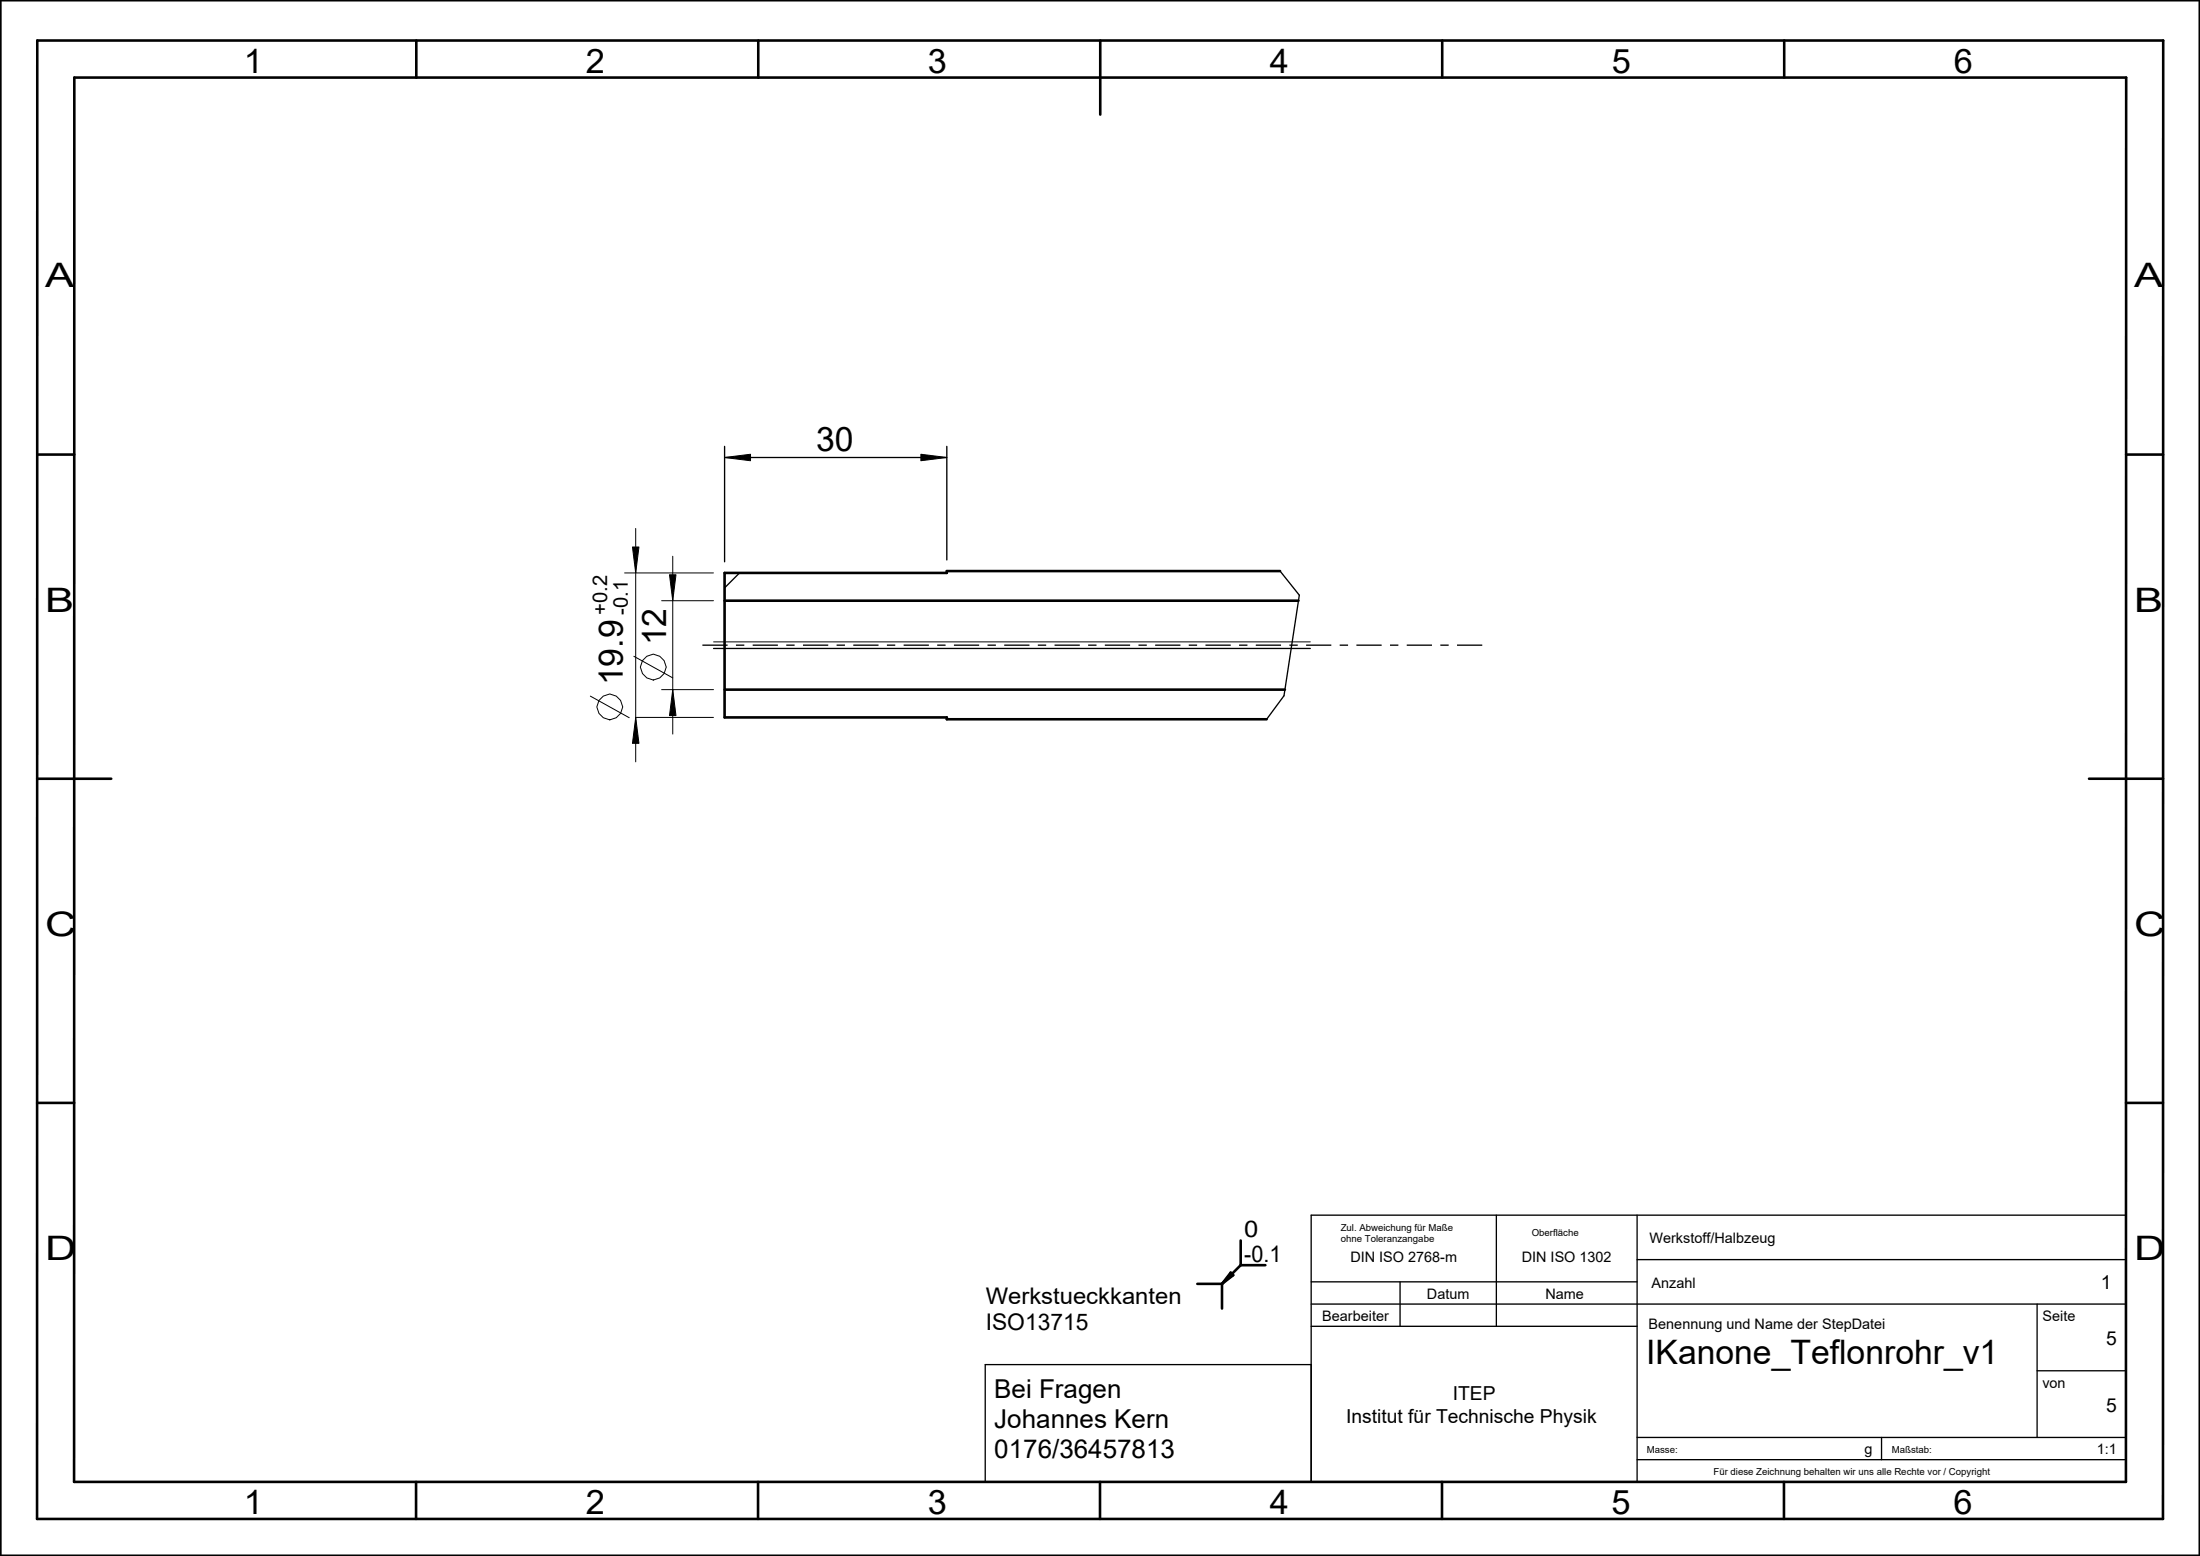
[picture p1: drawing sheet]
<svg xmlns="http://www.w3.org/2000/svg" width="297mm" height="210mm" viewBox="0 0 297 210" stroke-linecap="round" stroke-linejoin="round" font-family="sans-serif">
<path d="M99.8 77.3l-2 2M172.8 77.1l2.6 3.2-2.1 13.6-2.3 3.2" fill="none" stroke="#000" stroke-width=".18"/>
<path d="M0 0h297v210h-297zM172.8 77.1h-45v.2h-30v19.5h30v.3h43.2M97.8 93.1h75.7M97.8 81.1h77.5" fill="none" stroke="#000" stroke-width=".35"/>
<!-- layer: 0 -->
<path d="M166.1 171.8l.4 .3-1.5 1.2z" fill="#000"/>
<path d="M166.1 171.8l.4 .3-1.5 1.2z" fill="none" stroke="#000" stroke-width=".14"/>
<g fill="none" stroke="#000" stroke-width=".35">
<path d="M0 0h297v210h-297zM5 5.5h287v199.5h-287zM10 10.5h277v189.5h-277zM56.2 5.5v5M102.4 5.5v5M148.5 5.5v10M194.7 5.5v5M240.9 5.5v5M5 61.3h5M287 61.3h5M5 105.1h10M282 105.1h10"/>
<path d="M5 148.8h5M287 148.8h5M161.6 173.3h3.4M165 173.3v3.3M166.1 171.8l.4 .3-1.5 1.2zM167.5 170.8h3.3M167.5 167.4v3.4M167.5 170.8l-2.5 2.5M56.2 200v5M102.3 200v5M148.5 200v5M194.7 200v5"/>
<path d="M240.8 200v5M297 210h.1"/>
</g>
<g fill="none" stroke="#000" stroke-width=".18">
<path d="M177 173h44M177 176h110M177 179h44M189 173v6M202 164v15M221 170h66M221 164v36M275 176v18M177 184.2h-44v15.8h154v-36h-110v36M221 194h66M221 197h66M254 194v3"/>
<path d="M275 185h12"/>
</g>
<!-- layer: 00_START_PLANES_CSYS -->
<path d="M96.3 87.5h80.6" fill="none" stroke="#000" stroke-width=".18"/>
<path d="M96.3 86.6h80.6" fill="none" stroke="#000" stroke-width=".14"/>
<!-- layer: 02_ALL_AXES -->
<g fill="none" stroke="#000" stroke-width=".18">
<path d="M94.8 87.1h3.4M99.4 87.1h1.1M101.6 87.1h3.4M106.1 87.1h1.2M108.4 87.1h3.4M112.9 87.1h1.2M115.2 87.1h3.4M119.7 87.1h1.2M122 87.1h3.4M126.5 87.1h1.2M128.8 87.1h3.4M133.3 87.1h1.1"/>
<path d="M135.6 87.1h3.4M140.1 87.1h1.1M142.4 87.1h3.4M146.9 87.1h1.1M149.2 87.1h3.4M153.7 87.1h1.1M155.9 87.1h3.5M160.5 87.1h1.1M162.7 87.1h3.4M167.3 87.1h1.1M169.5 87.1h3.4M174.1 87.1h1.1"/>
<path d="M176.3 87.1h3.4M180.9 87.1h1.1M183.1 87.1h3.4M187.7 87.1h1.1M189.9 87.1h3.4M194.4 87.1h1.2M196.7 87.1h3.4"/>
</g>
<!-- layer: 51_ALL_DIMS -->
<path d="M85.4 73.8h.9l-.5 3.5zM97.8 61.7l3.5-.4v.9zM124.3 61.3l3.5 .4-3.5 .5zM85.8 96.8l.5 3.5h-.9zM90.8 93.1l.5 3.5h-.9zM90.4 77.6h.9l-.5 3.5z" fill="#000"/>
<g fill="none" stroke="#000" stroke-width=".14">
<path d="M84.3 77.3h12M85.4 73.8h.9l-.5 3.5zM85.8 71.3v31.5M90.4 77.6h.9l-.5 3.5zM90.8 75.1v24M97.8 61.7l3.5-.4v.9zM124.3 61.3l3.5 .4-3.5 .5zM79.7 93.9l5.2 3M85.6 88.6l5.2 2.9M85.8 96.8l.5 3.5h-.9zM85.8 96.8h10.5M89.3 93.1h7"/>
<path d="M89.3 81.1h7M90.8 93.1l.5 3.5h-.9z"/>
<circle cx="82.3" cy="95.4" r="1.72"/>
<circle cx="88.2" cy="90.1" r="1.72"/>
</g>
<path d="M97.8 60.2v15.6M97.8 61.7h30M127.8 60.2v15.4" fill="none" stroke="#000" stroke-width=".18"/>
<g font-size="4.6">
<text x="32.9" y="9.8">1</text>
<text x="79.1" y="9.8">2</text>
<text x="125.3" y="9.8">3</text>
<text x="171.4" y="9.8">4</text>
<text x="217.6" y="9.8">5</text>
<text x="263.8" y="9.8">6</text>
<text x="6.1" y="38.8">A</text>
<text x="288.1" y="38.8">A</text>
<text x="110.2" y="60.9">30</text>
<text x="6.1" y="82.5">B</text>
<text x="288.1" y="82.5">B</text>
<text x="89.9" y="87.1" transform="rotate(-90 89.9 87.1)">12</text>
<text x="84.1" y="92.5" transform="rotate(-90 84.1 92.5)">19.9</text>
<text x="6.1" y="126.3">C</text>
<text x="288.1" y="126.3">C</text>
<text x="6.1" y="170">D</text>
<text x="288.1" y="170">D</text>
<text x="222.2" y="184.1">IKanone_Teflonrohr_v1</text>
<text x="32.9" y="204.3">1</text>
<text x="79.1" y="204.3">2</text>
<text x="125.2" y="204.3">3</text>
<text x="171.4" y="204.3">4</text>
<text x="217.6" y="204.3">5</text>
<text x="263.7" y="204.3">6</text>
</g>
<g font-size="3.5">
<text x="134.2" y="188.6">Bei Fragen</text>
<text x="134.2" y="192.7">Johannes Kern</text>
<text x="134.2" y="196.7">0176/36457813</text>
</g>
<g font-size="3.1">
<text x="168" y="166.9">0</text>
<text x="168" y="170.3">-0.1</text>
<text x="133.1" y="176">Werkstueckkanten</text>
<text x="133.1" y="179.6">ISO13715</text>
</g>
<g font-size="2.7">
<text x="82" y="83" transform="rotate(-90 82 83)">+0.2</text>
<text x="84.8" y="83" transform="rotate(-90 84.8 83)">-0.1</text>
</g>
<g font-size="2.6">
<text x="283.6" y="174">1</text>
<text x="284.3" y="181.5">5</text>
<text x="196.1" y="189">ITEP</text>
<text x="284.3" y="190.5">5</text>
<text x="181.7" y="192">Institut für Technische Physik</text>
</g>
<g font-size="2">
<text x="222.7" y="167.8">Werkstoff/Halbzeug</text>
<text x="182.3" y="170.4">DIN ISO 2768-m</text>
<text x="205.4" y="170.4">DIN ISO 1302</text>
<text x="223" y="173.8">Anzahl</text>
<text x="178.5" y="178.3">Bearbeiter</text>
<text x="192.6" y="175.3">Datum</text>
<text x="208.6" y="175.3">Name</text>
<text x="222.6" y="179.4">Benennung und Name der StepDatei</text>
<text x="275.8" y="178.3">Seite</text>
<text x="275.7" y="187.4">von</text>
<text x="251.7" y="196.3">g</text>
<text x="283.1" y="196.3">1:1</text>
</g>
<g font-size="1.3">
<text x="181" y="166.2">Zul. Abweichung für Maße</text>
<text x="181" y="167.7">ohne Toleranzangabe</text>
<text x="206.8" y="166.8">Oberfläche</text>
<text x="222.3" y="196.1">Masse:</text>
<text x="255.4" y="196.1">Maßstab:</text>
<text x="231.3" y="199">Für diese Zeichnung behalten wir uns alle Rechte vor / Copyright</text>
</g>
</svg>
